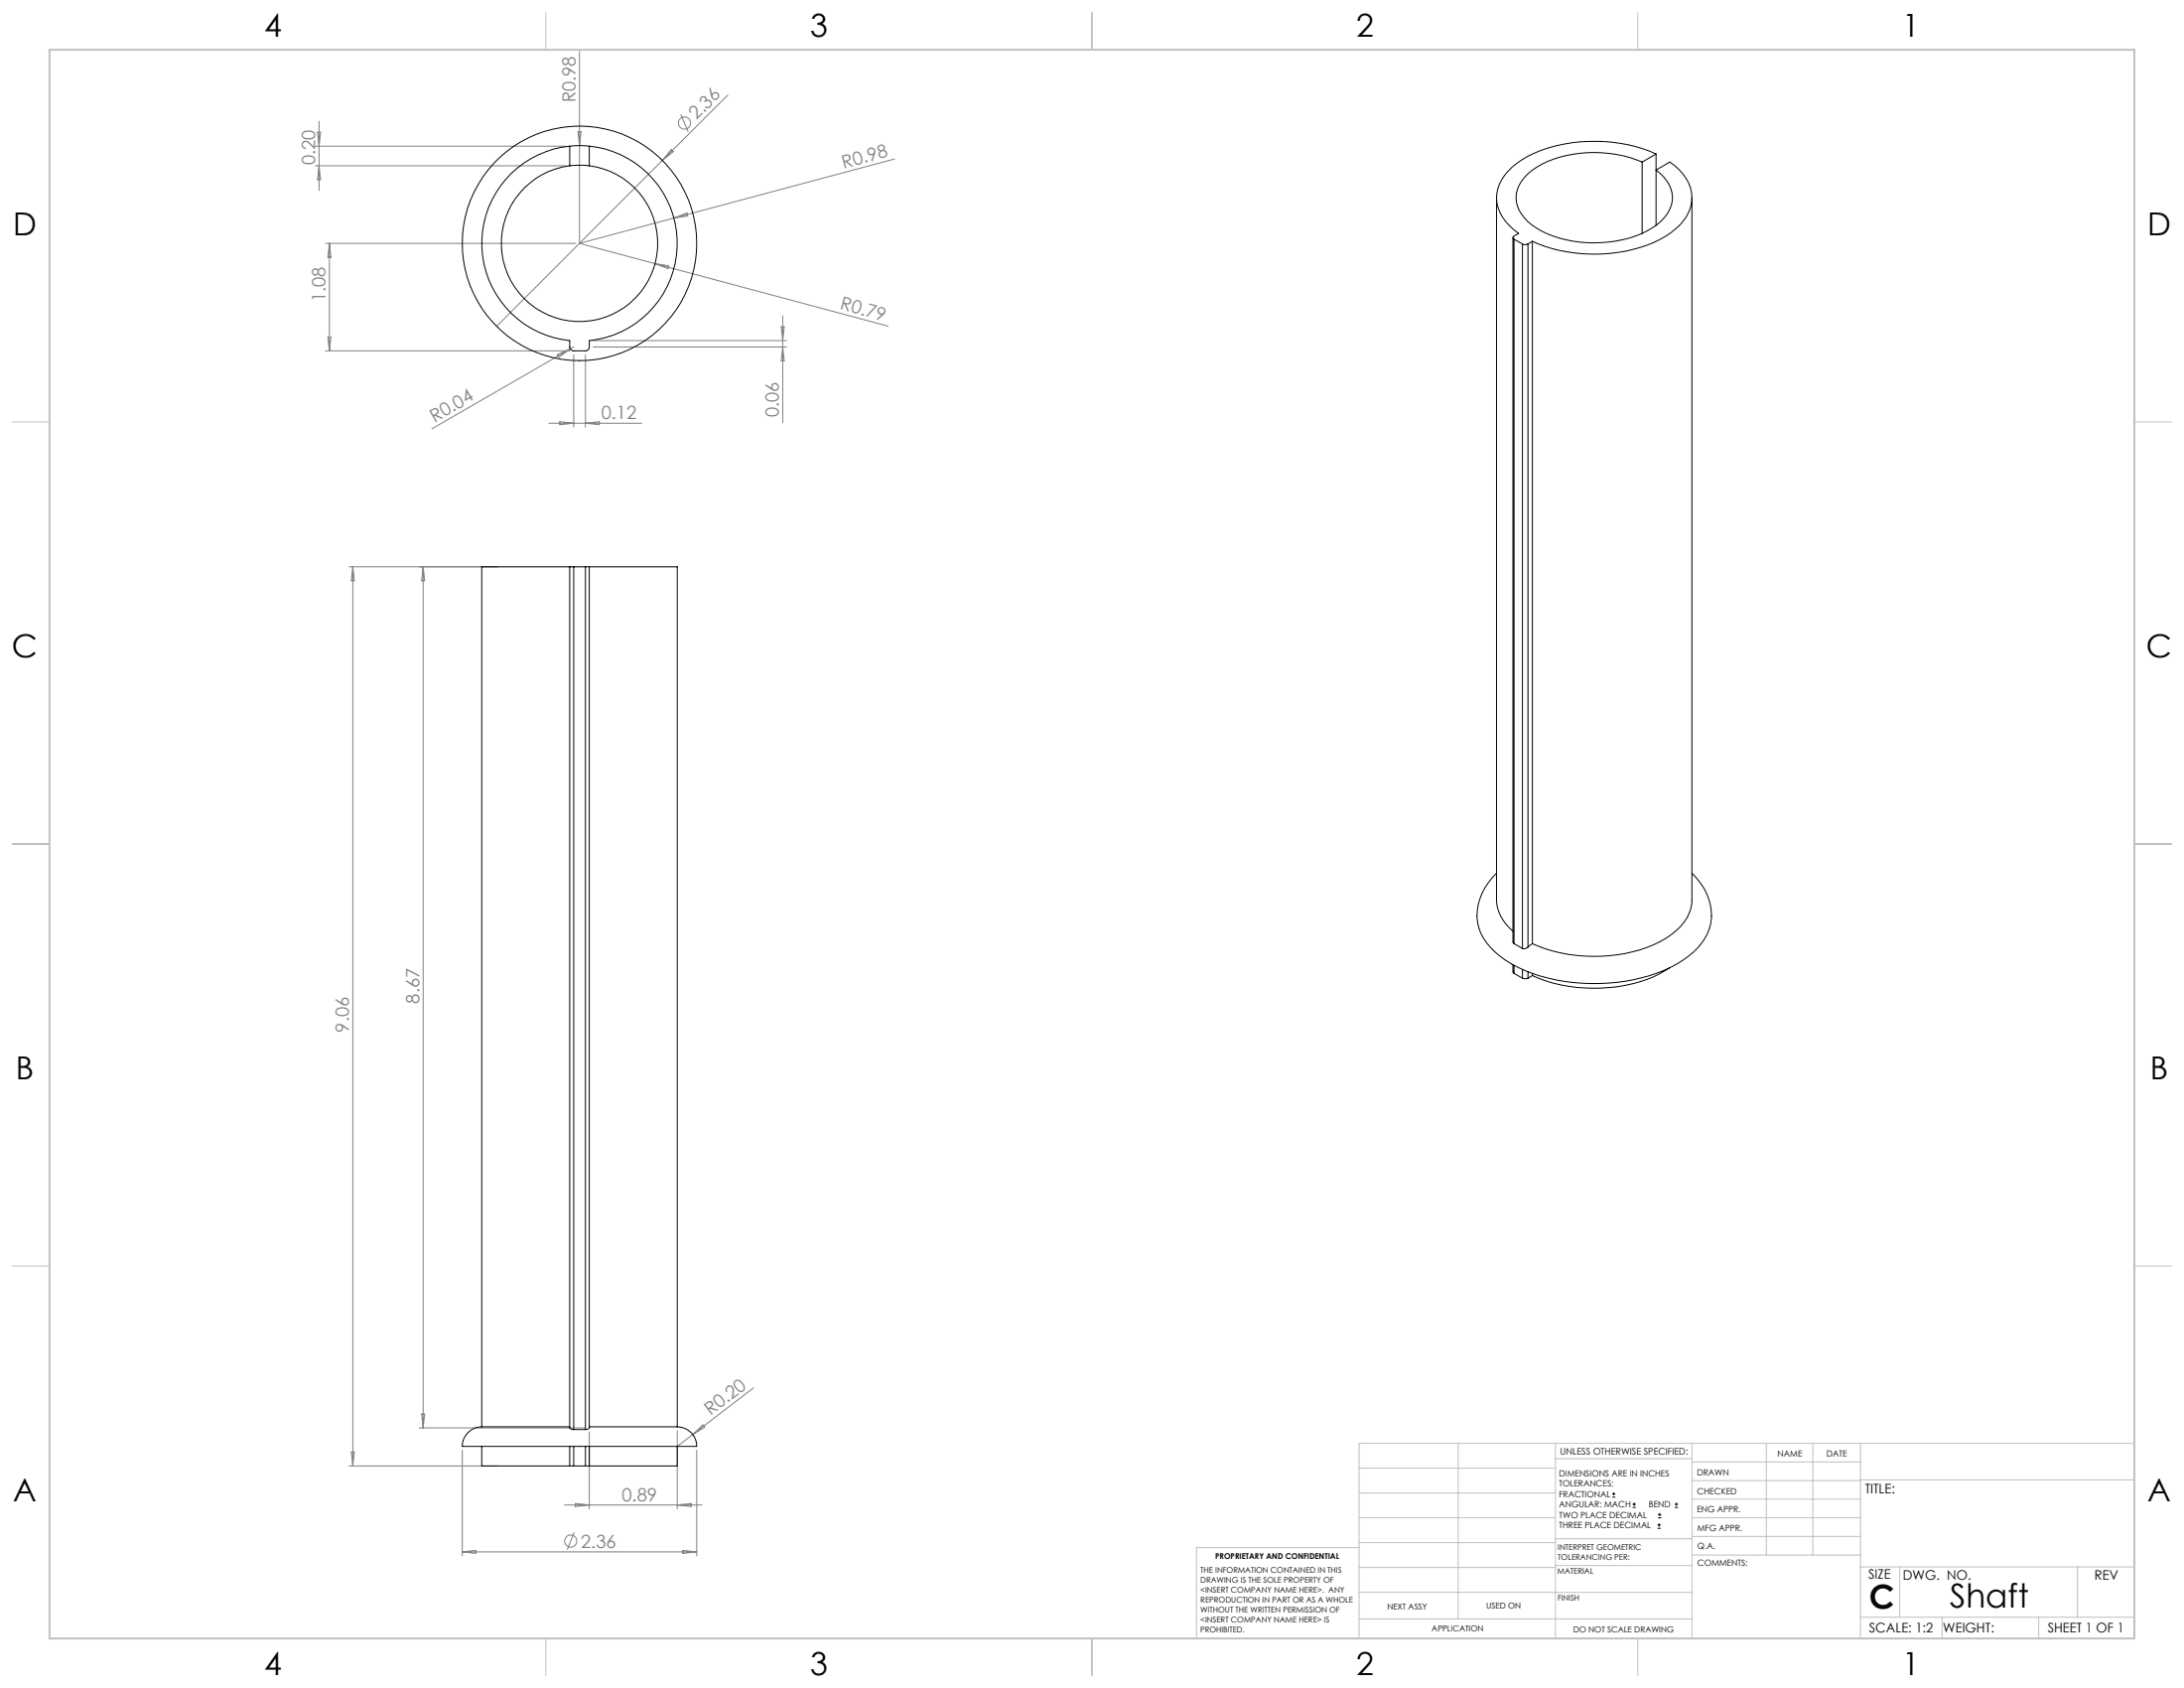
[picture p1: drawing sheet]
<svg xmlns="http://www.w3.org/2000/svg" width="559mm" height="432mm" viewBox="0 0 559 432" stroke-linecap="round" stroke-linejoin="round" font-family="sans-serif">
<g fill="none" stroke="#808080" stroke-width=".25">
<path d="M148.3 13.1v49.2M80.6 37.4h64.2M81.2 33.8h.8l-.4 3.6zM81.6 31v17.8M147.9 33.7h.8l-.4 3.6zM171.7 38.3l.6 .5-2.8 2.2zM174.2 29.3l1.9 4.4M186.2 24.3l-16.7 16.7M80.6 42.4h64.2M81.6 42.4l.4 3.6h-.8zM169.5 41l-42.4 42.5M172.4 55.8l3.4-1.3 .2 .7z"/>
<path d="M228.9 40.7l-80.6 21.6M83.3 62.3h64M84.3 62.3l.4 3.5h-.8zM84.3 62.3v27.4M148.3 62.3l19.3 5.2M167.6 67.5l59.6 15.9M167.6 67.5l3.5 .5-.2 .7zM83.3 89.7h62.5M83.9 86.2h.8l-.4 3.5zM142.6 90.7l3.3-1.4-2.9 2.1zM145.9 89.3l-35.4 20.4M146.8 90.8v18.5"/>
<path d="M146.8 88.8l-.9 .5M149.8 90.8v18.5M151.8 88.8h49.5M151.8 87.1h49.5M199.9 83.6h.8l-.4 3.5zM200.3 80.8v27.3M200.3 88.8l.4 3.5h-.8zM140.4 108.3h23.8M143.2 107.9l3.6 .4-3.6 .4zM149.8 108.3l3.5-.4v.8zM90.3 145l.4 3.6h-.8zM90.3 145v230"/>
<path d="M108.3 145v220.3M108.3 145l.4 3.6h-.8zM127.3 145h-38M192.8 355l-19.5 15M89.3 375h38M89.9 371.4h.8l-.4 3.6zM107.3 365.3h42.5M107.9 361.7h.8l-.4 3.6zM118.3 371v27M150.8 366.3v19.7M173.3 366v20M177.2 367l2.6-2.5 .5 .6z"/>
<path d="M178.3 371v27M118.3 397h60M118.3 397l3.5-.4v.8zM144.4 385h35.2M146.9 392l-1.8 4.4M147.2 384.6l3.6 .4-3.6 .4zM173.3 385l3.5-.4v.8zM174.7 396.6l3.6 .4-3.6 .4z"/>
<circle cx="175.1" cy="31.5" r="1.57"/>
<circle cx="146" cy="394.2" r="1.56"/>
</g>
<g fill="none" stroke="#000" stroke-width=".25">
<path d="M145.8 37.4a25 25 0 0 0-22.5 24.9 25 25 0 0 0 22.5 24.8v1.7a1.02 1.02 0 0 0 1 .9h3a.96 .96 0 0 0 1-.9v-1.7a25 25 0 0 0 22.5-24.8 25 25 0 0 0-22.5-24.9M145.8 37.4l1.8-.1 3.2 .1M145.8 37.4v5M150.8 37.4v5M423.7 39.4a40 40 0 0 0-32.7 .5 14.7 14.7 0 0 0-7.8 8.4 10 10 0 0 0 4.1 10.4l1.2 1-1.1 .7a.46 .46 0 0 0-.3 .4 .46 .46 0 0 0 .3 .4M423.7 39.4l-3.5 2.1M423.7 39.4v18.2M145.8 42.4a20 20 0 0 0-14.4 30.6 20 20 0 0 0 33.8 0 20 20 0 0 0-14.4-30.6M145.8 42.4l1.8-.1 3.2 .1M382.9 50.6v179.6a10.7 10.7 0 0 0 4.2 8M420.2 41.5a31.2 31.2 0 0 0-27 1.3 9.6 9.6 0 0 0-5.3 7.8 9.7 9.7 0 0 0 5.2 7.7 30.9 30.9 0 0 0 28.4 .8 11.1 11.1 0 0 0 6.3-7.6 8.7 8.7 0 0 0-4.1-8l3.5-2a11.2 11.2 0 0 1 5.7 10.1 12.9 12.9 0 0 1-6.6 8.8 38.9 38.9 0 0 1-28.9 3.3l-5.3-2M420.2 41.5v18.2"/>
<path d="M432.9 50.6v179.6a11.1 11.1 0 0 1-5.2 8.8 35.5 35.5 0 0 1-22.2 5.6 37.8 37.8 0 0 1-13.4-3.2M387.1 60.8v180.1l.3 .5M387.4 61.2l2.1 1.2M387.4 61.2v180.2M389.5 62.4l.5 .2 .9-.2M389.5 62.4v180.2M390.9 62.4v179.9M392.1 61.7l-1.2 .7M392.1 61.7v179.7M145.8 145v220.3l.2 .2 .8 .2M145.8 145h1M145.8 145h-22.5v220"/>
<path d="M146.8 145h3M146.8 145v220.7M149.8 145h1M149.8 145v220.7M150.8 145v220.3l-.4 .3-.6 .1M150.8 145h22.5v220M382.9 223.4a13.9 13.9 0 0 0-4.5 14.1 18.2 18.2 0 0 0 9.9 9.9 47.9 47.9 0 0 0 39.2 0 18.6 18.6 0 0 0 9.9-9.9 13.9 13.9 0 0 0-4.5-14.1M387.1 246.8v1.8l.3 .4M387.4 241.4l2.1 1.2M387.4 246.9v2.1M387.4 249l2.1 1.2M389.5 250.2l.7 .2 .7-.2"/>
<path d="M389.5 248v2.2M390.9 242.3l-.6 .3h-.8M390.9 248.6v1.6M392.1 241.4l-1.2 .9M392.1 249v.6M392.1 249.6l-1.2 .6M427.2 247.6a36.2 36.2 0 0 1-23.8 5 34.9 34.9 0 0 1-11.3-3M123.3 365a4.9 4.9 0 0 0-4.9 5h59.8a4.8 4.8 0 0 0-4.9-5M123.3 365h22.5M123.3 370v5h22.5M145.8 375h1M145.8 370v5"/>
<path d="M146.8 365.7h3M146.8 370v5M146.8 375h3M149.8 375h1M149.8 370v5M150.8 365h22.5M150.8 370v5M173.3 370v5h-22.5M412.5 383h.8M412.5 382.1h.8M412.9 381.7v.9M417.7 385.6h.8"/>
<path d="M417.7 384.8h.8M418.1 384.4v.8M424.1 390.9h.8M424.1 390.1h.8M424.2 388.3h.9M424.2 387.5h.9M424.5 389.7v.8M424.6 387v.9M428.5 385.6h.8M428.5 384.8h.8M428.9 384.4v.8"/>
<circle cx="148.3" cy="62.3" r="30"/>
</g>
<g fill="none" stroke="#c0c0c0" stroke-width=".25">
<path d="M139.7 3.2v9.5M279.4 3.2v9.5M419.1 3.2v9.5M3.1 107.9h9.6M546.1 107.9h9.5M3.1 215.9h9.6M546.1 215.9h9.5M3.1 323.8h9.6M546.1 323.8h9.5M347.7 375.6h50.3M373.1 369.2v44.9M398 369.2v49.9"/>
<path d="M398 373.1h34.9M432.9 369.2v49.9M432.9 378.7h43.1M432.9 374h43.1M451.9 369.2v28.6M463.8 369.2v28.6M476 369.2v49.9M476 378.6h70.1M546.1 369.2h-198.4v49.9M347.7 394.6h50.3M347.7 388.3h50.3M347.7 381.9h50.3"/>
<path d="M347.7 395.9h-41.6v23.2M398 393.6h35M432.9 383.5h43.1M432.9 388.3h43.1M432.9 393h43.1M433 397.8h43M139.7 419.1v9.6M279.4 419.1v9.6M347.7 414.1h85.2M347.7 401h50.3M347.7 407.3h50.3M398 407.4h34.9"/>
<path d="M398 400.5h35M419.1 419.1v9.6M476 413.7h70.1M476 400.8h70.1M486.1 400.8v12.9M496.9 413.7v5.4M521.6 413.7v5.4M531.6 400.8v12.9"/>
</g>
<path d="M12.7 12.7h533.4v406.4h-533.4z" fill="none" stroke="#c0c0c0" stroke-width=".5"/>
<g font-size="8.5">
<text x="478.3" y="411.4">C</text>
<text x="498.9" y="411.3">Shaft</text>
</g>
<g font-size="8.1">
<text x="67.6" y="9.3">4</text>
<text x="207.3" y="9.3">3</text>
<text x="347" y="9.3">2</text>
<text x="486.7" y="9.3">1</text>
<text x="3.3" y="60.1">D</text>
<text x="549.4" y="60.1">D</text>
<text x="3" y="168">C</text>
<text x="549.1" y="168">C</text>
<text x="4" y="276">B</text>
<text x="550.1" y="276">B</text>
<text x="3.3" y="383.9">A</text>
<text x="549.4" y="383.9">A</text>
<text x="67.6" y="428.4">4</text>
<text x="207.3" y="428.4">3</text>
<text x="347" y="428.4">2</text>
<text x="486.7" y="428.4">1</text>
</g>
<g font-size="4.7" fill="#808080">
<text x="147.3" y="26.3" transform="rotate(-90 147.3 26.3)">R0.98</text>
<text x="178.2" y="30.9" transform="rotate(-45 178.2 30.9)">2.36</text>
<text x="80.6" y="42.2" transform="rotate(-90 80.6 42.2)">0.20</text>
<text x="215.9" y="43.1" transform="rotate(-15 215.9 43.1)">R0.98</text>
<text x="83.3" y="77.3" transform="rotate(-90 83.3 77.3)">1.08</text>
<text x="214.8" y="79" transform="rotate(15 214.8 79)">R0.79</text>
<text x="153.9" y="107.2">0.12</text>
<text x="199.3" y="106.8" transform="rotate(-90 199.3 106.8)">0.06</text>
<text x="111.2" y="108.1" transform="rotate(-30 111.2 108.1)">R0.04</text>
<text x="107.3" y="256.7" transform="rotate(-90 107.3 256.7)">8.67</text>
<text x="89.3" y="264.1" transform="rotate(-90 89.3 264.1)">9.06</text>
<text x="181.8" y="362.2" transform="rotate(-37 181.8 362.2)">R0.20</text>
<text x="159.1" y="384">0.89</text>
<text x="148.6" y="395.9">2.36</text>
</g>
<g font-size="3.4">
<text x="477.2" y="381.9">TITLE:</text>
<text x="478.1" y="404">SIZE</text>
<text x="486.9" y="404">DWG. NO.</text>
<text x="535.9" y="404.1">REV</text>
<text x="478.2" y="417.6">SCALE: 1:2</text>
<text x="497.1" y="417.7">WEIGHT:</text>
<text x="523.9" y="417.6">SHEET 1 OF 1</text>
</g>
<text font-size="2.4" x="399.2" y="372.1">UNLESS OTHERWISE SPECIFIED:</text>
<g font-size="2.2">
<text x="398.9" y="377.7">DIMENSIONS ARE IN INCHES</text>
<text x="434.2" y="377.3">DRAWN</text>
<text x="454.8" y="372.5">NAME</text>
<text x="467.3" y="372.6">DATE</text>
<text x="398.9" y="380.3">TOLERANCES:</text>
<text x="398.9" y="383">FRACTIONAL</text>
<text x="434.3" y="382.2">CHECKED</text>
<text x="398.9" y="385.6">ANGULAR: MACH</text>
<text x="398.9" y="388.3">TWO PLACE DECIMAL</text>
<text x="421.9" y="385.6">BEND</text>
<text x="434.2" y="386.9">ENG APPR.</text>
<text x="398.9" y="390.9">THREE PLACE DECIMAL</text>
<text x="434.3" y="391.6">MFG APPR.</text>
<text x="434.3" y="396.3">Q.A.</text>
<text x="434.3" y="400.5">COMMENTS:</text>
</g>
<g font-size="2.1">
<text x="354.9" y="411.6">NEXT ASSY</text>
<text x="380.3" y="411.6">USED ON</text>
<text x="366.3" y="417.4">APPLICATION</text>
<text x="402.5" y="417.5">DO NOT SCALE DRAWING</text>
</g>
<g font-size="2">
<text x="310.9" y="398.8">PROPRIETARY AND CONFIDENTIAL</text>
<text x="398.6" y="396.5">INTERPRET GEOMETRIC</text>
<text x="398.6" y="399">TOLERANCING PER:</text>
<text x="307.2" y="402.4">THE INFORMATION CONTAINED IN THIS</text>
<text x="307.2" y="404.9">DRAWING IS THE SOLE PROPERTY OF</text>
<text x="307.2" y="407.5">&lt;INSERT COMPANY NAME HERE&gt;. ANY</text>
<text x="398.5" y="402.6">MATERIAL</text>
<text x="307.2" y="410">REPRODUCTION IN PART OR AS A WHOLE</text>
<text x="307.2" y="412.5">WITHOUT THE WRITTEN PERMISSION OF</text>
<text x="398.5" y="409.4">FINISH</text>
<text x="307.2" y="415">&lt;INSERT COMPANY NAME HERE&gt; IS</text>
<text x="307.2" y="417.6">PROHIBITED.</text>
</g>
</svg>
